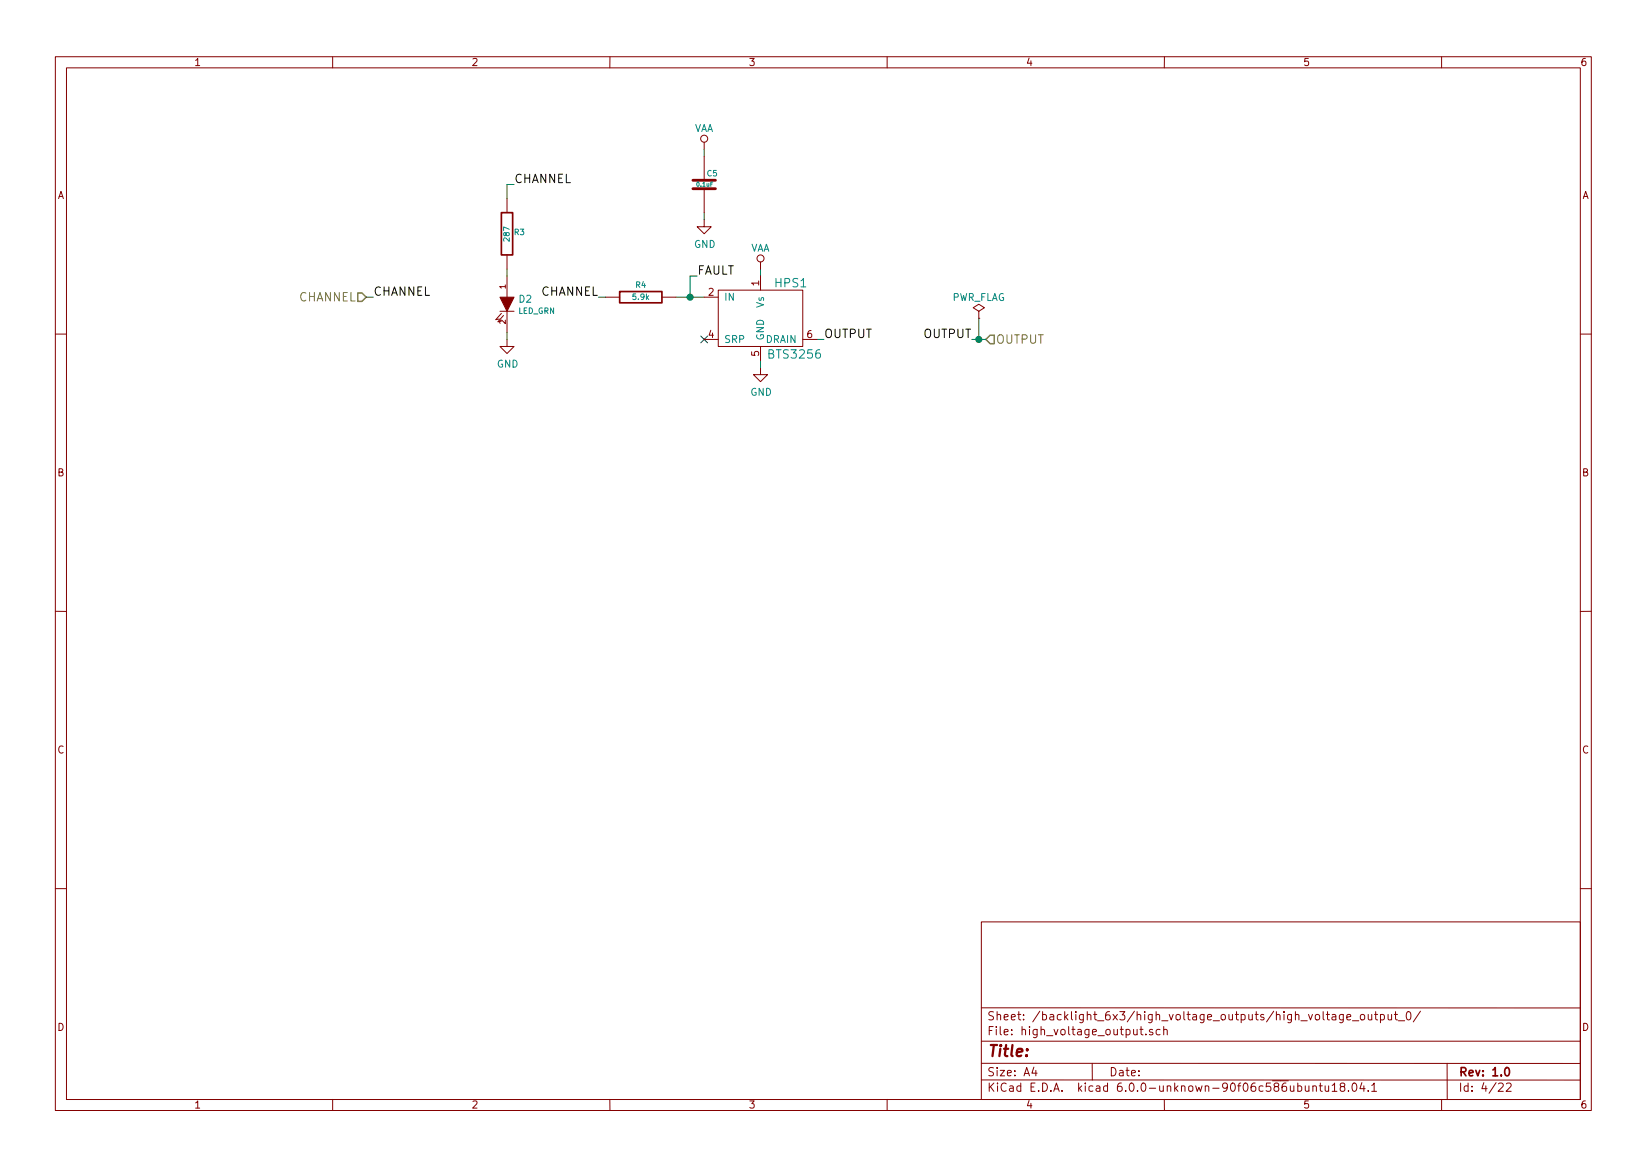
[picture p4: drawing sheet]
<svg xmlns="http://www.w3.org/2000/svg" width="297mm" height="210mm" viewBox="0 0 297 210" stroke-linecap="round" stroke-linejoin="round" font-family="sans-serif">
<g fill="none" stroke="#840000" stroke-width=".18">
<path d="M10 10.2h277v190h-277zM12 12.2h273v186.1h-273zM60 10.3v1.9M110 10.3v1.9M160 10.3v1.9M210 10.3v1.9M260 10.3v1.9M91.4 35.8v2.5M127 39.6v1.3h1.3l-1.3 1.3-1.3-1.3h1.3M127 25.6v1.3M127 28.2v4.3M127 34v4.3"/>
<path d="M90.2 56.1h2.5M90.4 56.5l-1 1.2 .6-.2M90.8 56.9l-1 1.1 .6-.1M91.4 46v2.5M91.4 49.8v3.8M91.4 56.1v3.8M109.2 53.6h2.6M119.4 53.6h2.5M127 53.6h2.5M129.5 52.3h15.3v10.2h-15.3zM137.2 47.2v1.3M137.2 49.8v2.5"/>
<path d="M176.5 56.1l1-.6-1-.6-1 .6 1 .6v1.3M176.5 57.4h.1M10 60.2h2M91.4 61.2v1.3h1.3l-1.3 1.2-1.2-1.2h1.2M127 61.2h2.5M137.2 66.3v1.3h1.2l-1.2 1.2-1.3-1.2h1.3M137.2 62.5v2.5M144.8 61.2h2.5M285 60.2h2M10 110.2l2 .1M287 110.2l-2 .1M10 160.2h2"/>
<path d="M177 166.2h108v32.1h-108zM285 160.2h2M60 198.2v2M110 198.2v2M160 198.2v2M177 194.7l108 .1M177 191.7l108 .1M177 187.8h108M177 181.7l108 .1M186.5 192.4l-.4 1.1h.9M186.8 193v1M197 191.7v3.1"/>
<path d="M205.6 185.6h.5M205.8 185.1v1.3l.3 .2M206.7 186.5v.1M207.9 185.7a.37 .37 0 0 0-.6 .1l.1 .2 .5 .2v.1l-.2 .3-.4-.1M209.2 185.7l-.4-.1-.3 .3 .1 .6 .2 .1 .4-.1M209.9 185.7a.37 .37 0 0 1 .6 .1v.8M209.9 185.1v1.5M210 198.2v2M234.1 195.9l.4-.1 .3 .3-.1 .6-.2 .1-.4-.1M235.4 195.8v.8a.39 .39 0 0 0 .7 .1M236.1 195.8v1M236.8 195.9l.2-.1 .3 .1 .1 .9"/>
<path d="M236.8 195.8v1M237.9 195.8h.6M238.1 195.3v1.3l.4 .2M239 195.8l.1 .9 .3 .1 .2-.1M239.6 195.8v1M240.3 195.7l.4-.4v1.5M240.3 196.8h.8M242 195.9l-.2-.1v-.4l.2-.1 .4 .1 .1 .4-.7 .2-.1 .2 .1 .5 .2 .1h.3l.2-.3v-.4l-.2-.2M242.3 182.9v1.2l-.3 .3-.4-.1M242.3 183l-.5-.1-.2 .3v.6l.2 .1 .5-.1M242.9 183.4l.7-.1v-.3l-.5-.1-.2 .2 .1 .7h.6M243.2 196.7v.1"/>
<path d="M243.9 184.1h1.2M244 195.4l.2-.1a.8 .8 0 0 1 .5 .7 .8 .8 0 0 1-.5 .8l-.2-.1-.2-.5zM245.4 183.1l.2-.2 .4 .2v.7l-.2 .1-.4-.1zM245.6 195.2l-.3 1.1h.9M246 195.8v1M246.8 196.7v.1M246.8 182.9v.9l.4 .1 .2-.1M247.4 195.7l.4-.4v1.5M247.4 196.8h.9M247.4 182.9v1M247.9 182.9h.6M248.1 182.4v1.3l.4 .2"/>
<path d="M249 183l.4-.1 .3 .3-.1 .6h-.6M249 182.9v1.5M250.3 182.9l.1 .9 .3 .1 .3-.1M251 182.9v1M251.5 182.9h.5M251.7 182.4v1.3l.3 .2M252.2 184.1h1.1M253.7 182.6l.4-.2a.94 .94 0 0 1 0 1.5 .82 .82 0 0 1-.4-1.3zM256.2 182.3l-1.3 2M260 198.2v2M261 191.7v6.6M270.3 195.4l.5-.1 .3 .4-.9 1.1h.9"/>
<path d="M271.7 195.4l.6-.1 .2 .4-.9 1.1h.9"/>
<circle cx="127" cy="25" r=".63"/>
<circle cx="137.2" cy="46.6" r=".63"/>
</g>
<path d="M90.4 38.3h2.1v7.7h-2.1zM111.8 52.6h7.6v2h-7.6zM271.5 192.7l.2-.2a.81 .81 0 0 1 .6 .6 .81 .81 0 0 1-.3 .8l-.1 .1a.79 .79 0 0 1-.4-1.3z" fill="none" stroke="#840000" stroke-width=".3"/>
<path d="M64.5 52.8h.8l.7 .8-.7 .8h-.8zM178.6 60.4h.7v1.6h-.7l-.8-.8z" fill="none" stroke="#848400" stroke-width=".25"/>
<g fill="none" stroke="#008400" stroke-width=".18">
<path d="M92.7 33.3h-1.3v2.5M127 26.9v1.3M127 38.3v1.3M66 53.6h1.3M91.4 48.5v1.3M91.4 59.9v1.3M107.9 53.6h1.3M121.9 53.6h5.1M125.7 49.8h-1.2v3.8M137.2 48.5v1.3M176.5 57.4v3.8M137.2 65v1.3"/>
<path d="M147.3 61.2h1.3M175.3 61.2h2.5"/>
</g>
<g fill="#008400" stroke="#008400" stroke-width=".25">
<circle cx="124.5" cy="53.6" r=".51"/>
<circle cx="176.5" cy="61.2" r=".51"/>
</g>
<path d="M126.4 60.6l1.2 1.2M127.6 60.6l-1.2 1.2" fill="none" stroke="#000084" stroke-width=".18"/>
<path d="M90.2 53.6h2.5l-1.3 2.5z" fill="#840000" stroke="#840000" stroke-width=".18"/>
<path d="M125 34h4M125 32.5h4" fill="none" stroke="#840000" stroke-width=".51"/>
<text font-size="2.8" fill="#840000" x="178" y="190.5">Title:</text>
<g font-size="2.1">
<text x="92.7" y="33">CHANNEL</text>
<text x="67.3" y="53.3">CHANNEL</text>
<text x="97.6" y="53.3">CHANNEL</text>
<text x="125.7" y="49.5">FAULT</text>
<text x="148.6" y="61">OUTPUT</text>
<text x="166.5" y="61">OUTPUT</text>
</g>
<g font-size="2.1" fill="#008484">
<text x="139.9" y="51.8">HPS1</text>
<text x="138.8" y="64.7">BTS3256</text>
</g>
<g font-size="2.1" fill="#848400">
<text x="53.9" y="54.4">CHANNEL</text>
<text x="179.6" y="62">OUTPUT</text>
</g>
<g font-size="2.1" fill="#840000">
<text x="178" y="184">Sheet: /backlight_6x3/high_voltage_outputs/high_voltage_output_0/</text>
<text x="178" y="186.7">File: high_voltage_output.sch</text>
<text x="178" y="196.9">KiCad E.D.A. kicad 6.0.0-unknown-90f06c586ubuntu18.04.1</text>
<text x="178" y="194.1">Size: A4</text>
<text x="200" y="194.1">Date:</text>
<text x="263" y="194.1">Rev: 1.0</text>
<text x="263" y="196.9">Id: 4/22</text>
</g>
<g font-size="1.8" fill="#840000">
<text x="35" y="11.9">1</text>
<text x="85" y="11.9">2</text>
<text x="135" y="11.9">3</text>
<text x="185" y="11.9">4</text>
<text x="235" y="11.9">5</text>
<text x="285" y="11.9">6</text>
<text x="10.4" y="35.9">A</text>
<text x="285.3" y="35.9">A</text>
<text x="127.8" y="53.3">2</text>
<text x="136.9" y="51.5" transform="rotate(-90 136.9 51.5)">1</text>
<text x="127.8" y="61">4</text>
<text x="136.9" y="64.2" transform="rotate(-90 136.9 64.2)">5</text>
<text x="145.6" y="61">6</text>
<text x="10.4" y="85.9">B</text>
<text x="285.3" y="85.9">B</text>
<text x="10.4" y="135.9">C</text>
<text x="285.3" y="135.9">C</text>
<text x="10.4" y="185.9">D</text>
<text x="285.3" y="185.9">D</text>
<text x="35" y="199.9">1</text>
<text x="85" y="199.9">2</text>
<text x="135" y="199.9">3</text>
<text x="185" y="199.9">4</text>
<text x="235" y="199.9">5</text>
<text x="285" y="199.9">6</text>
</g>
<g font-size="1.8" fill="#008484">
<text x="125.1" y="23.8">VAA</text>
<text x="125.2" y="44.7">GND</text>
<text x="135.3" y="45.4">VAA</text>
<text x="93.6" y="54.6">D2</text>
<text x="130.6" y="54.2">IN</text>
<text x="137.8" y="55.5" transform="rotate(-90 137.8 55.5)">Vs</text>
<text x="171.6" y="54.3">PWR_FLAG</text>
<text x="130.6" y="61.8">SRP</text>
<text x="137.8" y="61.5" transform="rotate(-90 137.8 61.5)">GND</text>
<text x="138.2" y="61.8">DRAIN</text>
<text x="89.6" y="66.3">GND</text>
<text x="135.3" y="71.4">GND</text>
</g>
<g font-size="1.4" fill="#008484">
<text x="127.6" y="31.8">C5</text>
<text x="91.9" y="43.4" transform="rotate(-90 91.9 43.4)">287</text>
<text x="92.8" y="42.4">R3</text>
<text x="114.7" y="51.9">R4</text>
<text x="93.4" y="56.6">LED_GRN</text>
<text x="114.2" y="54.1">5.9k</text>
</g>
<g font-size="1.4" fill="#840000">
<text x="91.2" y="52.1" transform="rotate(-90 91.2 52.1)">1</text>
<text x="91.2" y="58.4" transform="rotate(-90 91.2 58.4)">2</text>
</g>
<text font-size="1.1" fill="#008484" x="125.7" y="33.6">0.1uF</text>
</svg>
